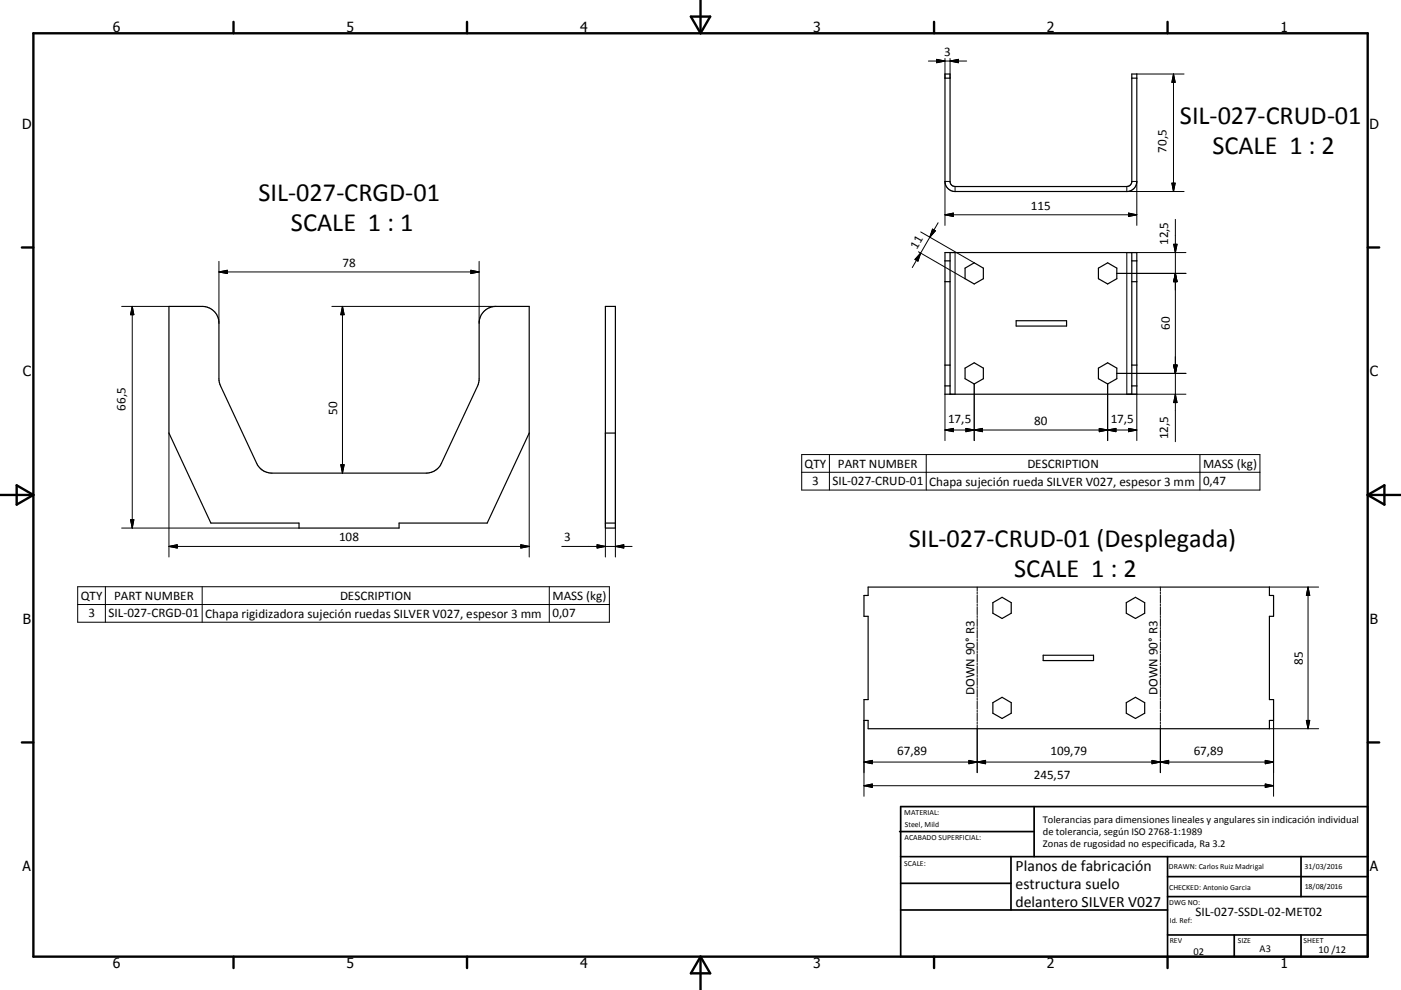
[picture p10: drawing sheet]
<svg xmlns="http://www.w3.org/2000/svg" width="420mm" height="297mm" viewBox="0 0 420 297" stroke-linecap="round" stroke-linejoin="round" font-family="sans-serif">
<g fill="none" stroke="#000" stroke-width=".36">
<path d="M283.3 23.4h1.5M283.3 22.2h1.5v32.2a1.52 1.52 0 0 0 1.5 1.6h51.5a1.51 1.51 0 0 0 1.5-1.6v-32.2h1.5v32.2a3 3 0 0 1-3 3.1h-51.5a3 3 0 0 1-3-3.1zM339.3 23.4h1.5M283.3 75.8h57.5v42.5h-57.5zM283.3 78.3h1.5M284.8 75.8v42.5M339.3 75.8v42.5M339.3 78.3h1.5M50.7 91.9h9.9a5 5 0 0 1 5 5l.2 17.8 11.2 24.3a5 5 0 0 0 4.5 2.9h46.3a5 5 0 0 0 4.5-2.9l11.1-23.7 .2-1.6v-16.8a5 5 0 0 1 5.1-5h10v38l-12.6 27h-26.5v1.5h-30v-1.5h-26.4l-12.5-27zM181.5 91.9h3v66.5h-3zM283.3 84.5h1.5M289.3 80.4l2.8-1.6 2.7 1.6v3.2l-2.7 1.6-2.8-1.6z"/>
<path d="M304.7 96.2h15.1v1.6h-15.1zM329.3 80.4l2.8-1.6 2.7 1.6v3.2l-2.7 1.6-2.8-1.6zM339.3 84.5h1.5M283.3 115.8h1.5M283.3 109.5h1.5M289.3 110.4l2.8-1.6 2.7 1.6v3.2l-2.7 1.6-2.8-1.6zM329.3 110.4l2.8-1.6 2.7 1.6v3.2l-2.7 1.6-2.8-1.6zM339.3 115.8h1.5M339.3 109.5h1.5M181.5 129.9h3M181.5 156.9h3M260.3 176.1h120.3v2.5h1.2v6.3h-1.2v25h1.2v6.2h-1.2v2.5h-120.3v-2.5h-1.3v-6.2h1.3v-25h-1.3v-6.3h1.3z"/>
<path d="M297.7 180.8l2.7-1.6 2.8 1.6v3.2l-2.8 1.6-2.7-1.6zM312.8 196.6h15v1.6h-15zM337.7 180.8l2.7-1.6 2.8 1.6v3.2l-2.8 1.6-2.7-1.6zM297.7 210.8l2.7-1.6 2.8 1.6v3.2l-2.8 1.6-2.7-1.6zM337.7 210.8l2.7-1.6 2.8 1.6v3.2l-2.8 1.6-2.7-1.6z"/>
</g>
<g fill="none" stroke="#000" stroke-width=".3">
<path d="M278.3 18.3h11.5M280.8 17.8l2.5 .5-2.5 .5zM283.3 17.6v5.8M284.8 18.3l2.5-.5v1zM284.8 17.6v5.8M340.8 22.2h14.2M351.8 22.2v35.3M351.8 22.2l.5 2.5h-1zM284.8 54.4h-1.5v13.2M286.3 56v1.5M337.8 56v1.5h17.2M339.3 54.4h1.5v13.2"/>
<path d="M351.3 54.9h1l-.5 2.6zM65.6 78.4v18.5M143.6 78.4v18.5M275.4 75.5l13.9 8.1M276 75.9l-.8 2.4-.9-.5zM276 69.6l16.1 9.2M278.8 71.2l-5.3 9.1M279.6 68.7l.8 .5-1.6 2zM281.3 66.8l-2.5 4.4M283.3 64.4h57.5M283.3 64.4l2.5-.5v1zM286.3 75.8v42.5"/>
<path d="M338.3 63.9l2.5 .5-2.5 .5zM351.9 73.3h1l-.5 2.5zM352.4 65.8v66.7M355.6 75.8h-17.8v42.5h17.8M36.5 91.9h14.2M39.7 91.9v66.5M39.7 91.9l.4 2.5h-1zM65.6 81.6h78M65.6 81.6l2.6-.5v1zM99.5 91.9h49.2M102.7 91.9l.5 2.5h-1zM102.7 91.9v50"/>
<path d="M141.2 81.1l2.4 .5-2.4 .5zM334.8 82h20.8M352.4 82l.5 2.5h-1zM283.3 118.3v13.9M292.1 115.2v17M332.1 115.2v17M334.8 112h20.8M340.8 118.3v13.9M351.9 109.5h1l-.5 2.5zM352.4 118.3l.5 2.5h-1zM50.7 129.9v37.2M102.2 139.4h1l-.5 2.5z"/>
<path d="M158.7 129.9v37.2M181.5 129.9v37.2M184.5 129.9v37.2M240.4 136.4h137.3v10.6h-137.3zM248.7 136.4v10.6M277.7 136.4v10.6M283.3 129l2.5-.5v1zM283.3 129h57.5M289.6 128.5l2.5 .5-2.5 .5zM292.1 129l2.5-.5v1zM329.6 128.5l2.5 .5-2.5 .5zM332.1 129l2.5-.5v1z"/>
<path d="M338.3 128.5l2.5 .5-2.5 .5zM359.7 136.4v10.6M36.5 158.4h53.1M39.1 155.9h1l-.4 2.5zM240.4 141.7h137.3M23.3 176h159.4v10.7h-159.4zM31.6 176v10.7M50.7 163.9h108M50.7 163.9l2.4-.5v1zM60.6 176v10.7M156.1 163.4l2.6 .5-2.6 .5zM164.7 176v10.7"/>
<path d="M168.4 163.9h21.1M179 163.4l2.5 .5-2.5 .5zM184.5 163.9l2.5-.5v1zM293 176.1v1.2M293 177.6v.6M293 178.5v2.4M347.9 176.1v1.2M347.9 177.6v.6M347.9 178.5v2.4M380.6 176.1h14.7M392.2 176.1v42.5M392.2 176.1l.5 2.5h-1z"/>
<path d="M23.3 181.4h159.4M293 181.2v.5M293 182v2.4M293 184.7v.6M293 185.6v2.3M293 188.2v.6M293 189.1v2.4M293 191.8v.6M293 192.7v2.3M293 195.3v.6M293 196.2v2.4M293 198.9v.5"/>
<path d="M293 199.8v2.3M347.9 181.2v.5M347.9 182v2.4M347.9 184.7v.6M347.9 185.6v2.3M347.9 188.2v.6M347.9 189.1v2.4M347.9 191.8v.6M347.9 192.7v2.3M347.9 195.3v.6M347.9 196.2v2.4M347.9 198.9v.5"/>
<path d="M347.9 199.8v2.3M259 216.1v22.8M293 202.4v.6M293 203.3v2.3M293 206v.5M293 206.8v2.4M293 209.5v.6M293 210.4v2.3M293 213v.6M293 213.9v2.4M293 216.6v.6M293 217.5v14.3"/>
<path d="M347.9 202.4v.6M347.9 203.3v2.3M347.9 206v.5M347.9 206.8v2.4M347.9 209.5v.6M347.9 210.4v2.3M347.9 213v.6M347.9 213.9v2.4M347.9 216.6v.6M347.9 217.5v14.3M380.6 218.6h14.7M381.8 216.1v22.8"/>
<path d="M391.7 216.1h1l-.5 2.5zM259 228.6h122.8M259 228.6l2.5-.5v1zM259 235.7l2.5-.5v1zM259 235.7h122.8M290.5 228.1v1l5-1v1zM345.4 228.1l5 1v-1l-5 1zM379.3 228.1l2.5 .5-2.5 .5zM379.3 235.2l2.5 .5-2.5 .5z"/>
</g>
<g fill="none" stroke="#000" stroke-width=".71">
<path d="M10 10h400v277h-400zM70 6.6v3.4M140 6.6v3.4M207.1 5h5.8l-2.9 5zM210 0v10M280 6.6v3.4M350 6.6v3.4M6.6 74.2h3.4M410 74.2h3.5M0 148.5h10M5 145.6l5 2.9-5 2.9zM410 148.5h10.1"/>
<path d="M410 148.5l5.1-2.9v5.8zM6.6 222.7h3.4M410 222.7h3.5M70 287v3.4M140 287v3.4M210 287v10M210 287l2.9 5h-5.8zM280 287v3.4M350 287v3.4"/>
</g>
<g fill="none" stroke="#000" stroke-width=".51">
<path d="M269.7 249.5h40.3M270 242h140v45h-140zM270 257h140M303.1 257v16M310 242v15M350 257v30M390.1 257v12M270 265h33.1M270 273h80M350 269h60M350 263h60M350 280.5h60"/>
<path d="M370 280.5v6.5M390.1 280.5v6.5"/>
</g>
<g fill="#000" stroke="#000" stroke-width=".3">
<path d="M280.8 17.8l2.5 .5-2.5 .5zM284.8 18.3l2.5-.5v1zM351.8 22.2l.5 2.5h-1zM351.3 54.9h1l-.5 2.6zM276 75.9l-.8 2.4-.9-.5zM279.6 68.7l.8 .5-1.6 2zM283.3 64.4l2.5-.5v1zM338.3 63.9l2.5 .5-2.5 .5zM351.9 73.3h1l-.5 2.5zM39.7 91.9l.4 2.5h-1zM65.6 81.6l2.6-.5v1zM102.7 91.9l.5 2.5h-1z"/>
<path d="M141.2 81.1l2.4 .5-2.4 .5zM352.4 82l.5 2.5h-1zM351.9 109.5h1l-.5 2.5zM102.2 139.4h1l-.5 2.5zM283.3 129l2.5-.5v1zM289.6 128.5l2.5 .5-2.5 .5zM292.1 129l2.5-.5v1zM329.6 128.5l2.5 .5-2.5 .5zM332.1 129l2.5-.5v1zM338.3 128.5l2.5 .5-2.5 .5zM352.4 118.3l.5 2.5h-1zM39.1 155.9h1l-.4 2.5z"/>
<path d="M50.7 163.9l2.4-.5v1zM156.1 163.4l2.6 .5-2.6 .5zM179 163.4l2.5 .5-2.5 .5zM184.5 163.9l2.5-.5v1zM392.2 176.1l.5 2.5h-1zM391.7 216.1h1l-.5 2.5zM259 228.6l2.5-.5v1zM259 235.7l2.5-.5v1zM290.5 228.1l2.5 .5-2.5 .5zM293 228.6l2.5-.5v1zM345.4 228.1l2.5 .5-2.5 .5zM347.9 228.6l2.5-.5v1z"/>
<path d="M379.3 228.1l2.5 .5-2.5 .5zM379.3 235.2l2.5 .5-2.5 .5z"/>
</g>
<g font-size="7.9">
<text x="353.7" y="37.3">SIL-027-CRUD-01</text>
<text x="363.5" y="46.3">SCALE 1 : 2</text>
<text x="77.5" y="60.4">SIL-027-CRGD-01</text>
<text x="87.2" y="69.3">SCALE 1 : 1</text>
<text x="272.5" y="164">SIL-027-CRUD-01 (Desplegada)</text>
<text x="304" y="173">SCALE 1 : 2</text>
</g>
<g font-size="4.7">
<text x="304.5" y="261.2">Planos de fabricación</text>
<text x="304.5" y="266.6">estructura suelo</text>
<text x="304.5" y="272">delantero SILVER V027</text>
</g>
<g font-size="4.2">
<text x="33.9" y="9.6">6</text>
<text x="103.9" y="9.6">5</text>
<text x="173.9" y="9.6">4</text>
<text x="243.8" y="9.6">3</text>
<text x="313.9" y="9.6">2</text>
<text x="383.9" y="9.6">1</text>
<text x="6.7" y="38.7">D</text>
<text x="410.5" y="38.7">D</text>
<text x="6.9" y="112.9">C</text>
<text x="410.7" y="112.9">C</text>
<text x="6.9" y="187.1">B</text>
<text x="410.7" y="187.1">B</text>
<text x="6.8" y="261.4">A</text>
<text x="410.7" y="261.4">A</text>
<text x="33.9" y="290.4">6</text>
<text x="103.9" y="290.4">5</text>
<text x="173.9" y="290.4">4</text>
<text x="243.8" y="290.4">3</text>
<text x="313.9" y="290.4">2</text>
<text x="383.9" y="290.4">1</text>
</g>
<g font-size="3.9">
<text x="283" y="16.8">3</text>
<text x="349.8" y="45.8" transform="rotate(-90 349.8 45.8)">70,5</text>
<text x="309" y="62.9">115</text>
<text x="274.8" y="74.9" transform="rotate(-60 274.8 74.9)">11</text>
<text x="350.3" y="73.6" transform="rotate(-90 350.3 73.6)">12,5</text>
<text x="102.7" y="80">78</text>
<text x="350.8" y="99.1" transform="rotate(-90 350.8 99.1)">60</text>
<text x="37.6" y="123.2" transform="rotate(-90 37.6 123.2)">66,5</text>
<text x="101.1" y="124.5" transform="rotate(-90 101.1 124.5)">50</text>
<text x="284.2" y="126.9">17,5</text>
<text x="310" y="127.4">80</text>
<text x="333" y="126.9">17,5</text>
<text x="350.3" y="131.7" transform="rotate(-90 350.3 131.7)">12,5</text>
<text x="241.2" y="140.3">QTY</text>
<text x="251.2" y="140.3">PART NUMBER</text>
<text x="308" y="140.3">DESCRIPTION</text>
<text x="360.7" y="140.5">MASS (kg)</text>
<text x="243.5" y="145.6">3</text>
<text x="249.6" y="145.6">SIL-027-CRUD-01</text>
<text x="278.6" y="145.7">Chapa sujeción rueda SILVER V027, espesor 3 mm</text>
<text x="360.7" y="145.6">0,47</text>
<text x="101.7" y="162.4">108</text>
<text x="169.2" y="162.4">3</text>
<text x="24.2" y="179.9">QTY</text>
<text x="34.2" y="179.9">PART NUMBER</text>
<text x="101.9" y="179.9">DESCRIPTION</text>
<text x="26.5" y="185.3">3</text>
<text x="32.5" y="185.3">SIL-027-CRGD-01</text>
<text x="61.6" y="185.3">Chapa rigidizadora sujeción ruedas SILVER V027, espesor 3 mm</text>
<text x="165.6" y="180.1">MASS (kg)</text>
<text x="165.6" y="185.3">0,07</text>
<text x="390.6" y="199.4" transform="rotate(-90 390.6 199.4)">85</text>
<text x="292.2" y="208.5" transform="rotate(-90 292.2 208.5)">DOWN 90° R3</text>
<text x="347" y="208.5" transform="rotate(-90 347 208.5)">DOWN 90° R3</text>
<text x="269" y="226.6">67,89</text>
<text x="315" y="226.6">109,79</text>
<text x="357.9" y="226.6">67,89</text>
<text x="310" y="233.7">245,57</text>
<text x="358.4" y="274.9">SIL-027-SSDL-02-MET02</text>
</g>
<g font-size="3.1">
<text x="312.7" y="246.8">Tolerancias para dimensiones lineales y angulares sin indicación individual</text>
<text x="312.7" y="250.4">de tolerancia, según ISO 2768-1:1989</text>
<text x="312.7" y="254">Zonas de rugosidad no especificada, Ra 3.2</text>
<text x="357.8" y="286.5">02</text>
<text x="377.6" y="285.6">A3</text>
<text x="395.3" y="285.9">10 /12</text>
</g>
<g font-size="2.4">
<text x="271.1" y="244.4">MATERIAL:</text>
<text x="271.2" y="252">ACABADO SUPERFICIAL:</text>
<text x="271.3" y="248">Steel, Mild</text>
<text x="271.1" y="259.7">SCALE:</text>
<text x="350.4" y="260.8">DRAWN: Carlos Ruiz Madrigal</text>
<text x="391.1" y="260.6">31/03/2016</text>
<text x="350.5" y="267">CHECKED: Antonio Garcia</text>
<text x="391.2" y="266.7">18/08/2016</text>
<text x="350.5" y="271.4">DWG NO:</text>
<text x="350.7" y="276.9">Id. Ref:</text>
<text x="350.7" y="282.8">REV</text>
<text x="371.1" y="282.9">SIZE</text>
<text x="390.8" y="283">SHEET</text>
</g>
</svg>
